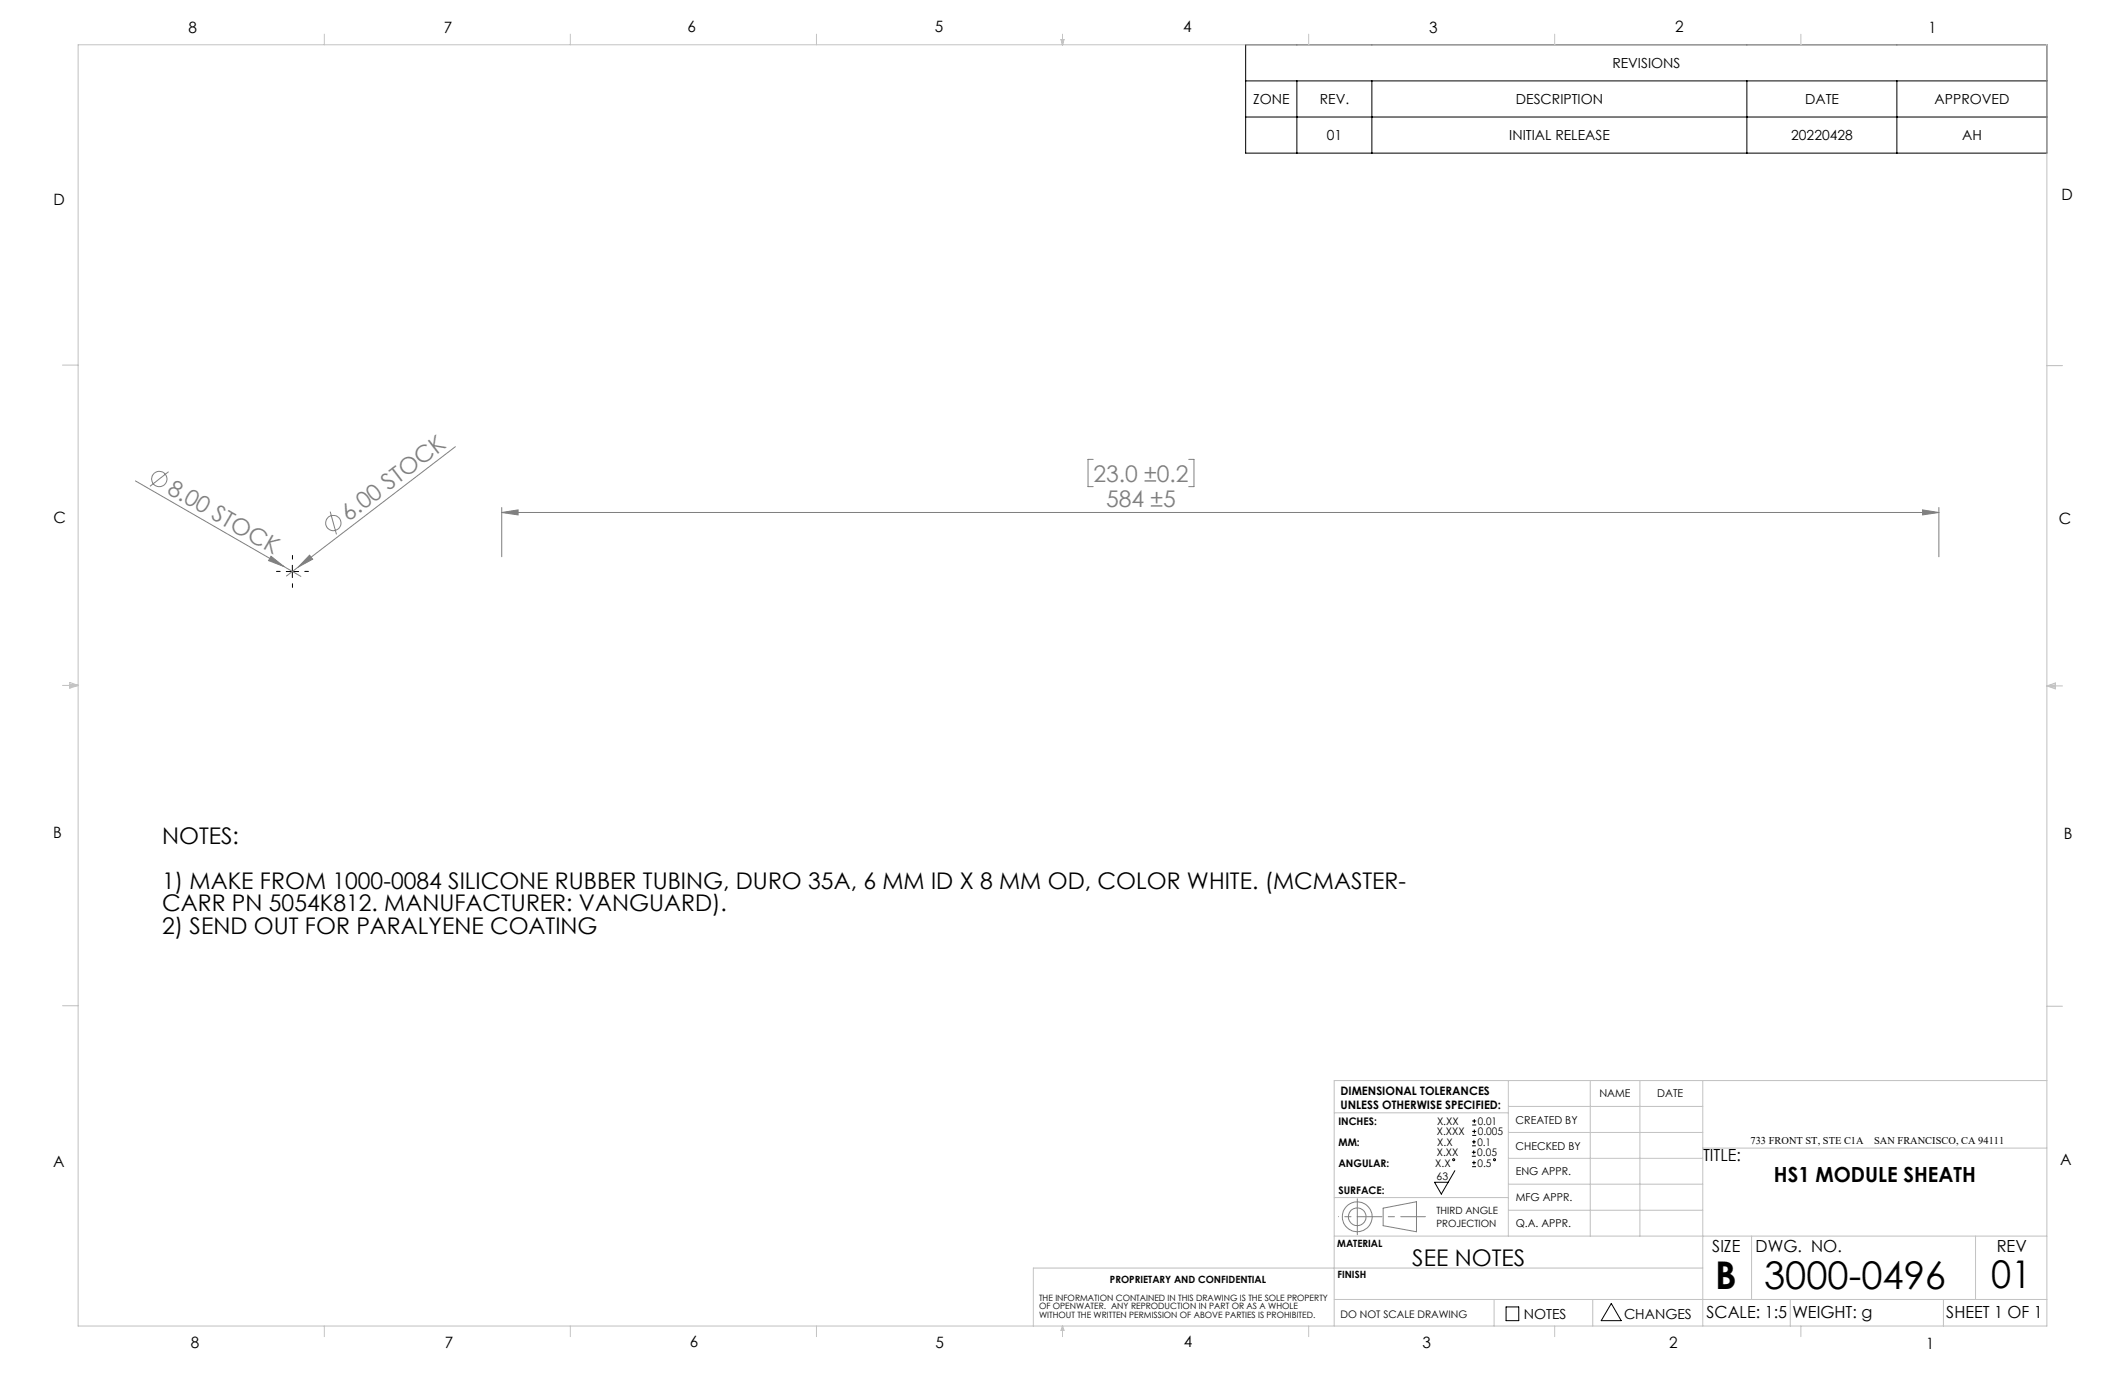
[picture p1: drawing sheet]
<svg xmlns="http://www.w3.org/2000/svg" width="432mm" height="279mm" viewBox="0 0 432 279" stroke-linecap="round" stroke-linejoin="round" font-family="sans-serif">
<g fill="none" stroke="#808080" stroke-width=".2">
<path d="M27.5 97.7l30.2 17.4M34.3 95.8l-3.8 3M92.5 90.8l-34.3 26.3M222.1 93.3h-1v5.6h1M241.5 93.3h1.1v5.6h-1.1M55.1 113l2.6 2.1-3.1-1.2zM57.7 115.1l3.4 2M62.9 112.8l.6 .8-2.9 1.6zM67.1 104l1.3 4.6M102 103.1v10M102 104.1h292M102 104.1l3.3-.5v1z"/>
<path d="M390.7 103.6l3.3 .5-3.3 .5zM394 103.1v10M281.1 245.5l6.7-1.3v6.1l-6.7-1.2z"/>
<circle cx="32.4" cy="97.3" r="1.55"/>
<circle cx="67.7" cy="106.3" r="1.56"/>
<circle cx="275.8" cy="247.3" r="1.8"/>
<circle cx="275.8" cy="247.3" r="3"/>
</g>
<g fill="none" stroke="#000" stroke-width=".2">
<path d="M253.1 9.1h162.8v22h-162.8zM253.1 16.4h162.8M263.5 16.4v14.7M278.8 16.4v14.7M355 16.4v14.7M385.4 16.4v14.7M253.1 23.8h162.8M58.2 116.1h2.5M59.4 114.9v2.5M295.6 237.9l-2.7 4.7-1.4-2.4h2.8M299.1 234.9h.8M299.1 234.1h.8"/>
<path d="M299.1 232.8h.8M299.1 232h.8M299.1 237.1h.8M299.1 236.3h.8M299.2 228.6h.8M299.2 227.8h.8M299.2 230.7h.8M299.2 229.9h.8M299.5 233.8v.8M299.5 231.6v.8M299.5 235.9v.8M299.6 227.4v.8"/>
<path d="M299.6 229.5v.8M306 265.6h2.6v2.8h-2.6zM327.4 264.9l2 3.5h-4z"/>
<circle cx="295.4" cy="235.7" r=".2"/>
<circle cx="303.7" cy="235.7" r=".2"/>
</g>
<path d="M56.9 116.1h-.7M59.4 113.6v-.7M59.4 118.6v.8M61.9 116.1h.8" fill="none" stroke="#000" stroke-width=".2" stroke-dasharray="15.2 1.3 1.3 1.3"/>
<path d="M275.8 247.2h13.8" fill="none" stroke="#808080" stroke-width=".2" stroke-dasharray="15.2 1.3 1.3 1.3" stroke-dashoffset="10.2"/>
<path d="M275.8 247.2v-3.6M275.8 247.2v3.7" fill="none" stroke="#808080" stroke-width=".2" stroke-dasharray="15.2 1.3 1.3 1.3"/>
<path d="M275.8 247.2h-3.8" fill="none" stroke="#808080" stroke-width=".2" stroke-dasharray="15.2 1.3 1.3 1.3" stroke-dashoffset="15.2"/>
<g fill="none" stroke="#c0c0c0" stroke-width=".2">
<path d="M15.9 9.1h400v260.4h-400zM65.9 6.9v2.2M115.9 6.9v2.2M165.9 6.9v2.2M215.6 8h.6l-.3 1.1zM215.7 8l.2 1.1M215.9 6.9v2.2M216 8l-.1 1.1M265.9 6.9v2.2M315.9 6.9v2.2M365.9 6.9v2.2M12.7 74.2h3.2"/>
<path d="M415.9 74.3h3.2M12.7 139.3h3.2M14.2 139.1l1.7 .2M14.2 138.7l1.7 .6-1.7 .5zM15.9 139.3l-1.7 .3M415.9 139.4h3.2M415.9 139.4l1.8-.6v1.2zM415.9 139.4l1.8 .3M417.7 139.2l-1.8 .2M12.7 204.4h3.2M306.5 219.6v31.6M323.1 219.6v31.6"/>
<path d="M333.2 219.6v31.6M346 219.6v49.9M415.9 204.5h3.2M415.9 219.6h-144.8v49.9M271.1 226.1h35.4M306.5 235.4h39.5M306.5 230.1h39.5M306.5 224.8h39.5M346 233.3h69.9M271.1 251.2h144.8M271.1 243.3h35.4M306.5 245.9h39.5"/>
<path d="M306.5 240.6h39.5M346 257.7h-136v11.8M355.9 251.2v12.9M401.4 251.2v12.9M65.9 269.5v2.1M115.9 269.5v2.1M165.9 269.5v2.1M215.9 269.5v2.1M215.9 269.5l.3 .8h-.6zM265.9 269.5v2.1M271.1 264.1h144.8M303.6 264.1v5.4"/>
<path d="M315.9 269.5v2.1M323.6 264.1v5.4M363.8 264.1v5.4M365.9 269.5v2.1M394.9 264.1v5.4"/>
</g>
<g fill="#808080">
<path d="M55.1 113l2.6 2.1-3.1-1.2z"/>
<path d="M62.9 112.8l.6 .8-2.9 1.6z"/>
<path d="M390.7 103.6l3.3 .5-3.3 .5zM102 104.1l3.3-.5v1z"/>
</g>
<g font-size="7.8">
<text x="348.5" y="261.9">B</text>
<text x="358.5" y="261.9">3000-0496</text>
<text x="404.6" y="261.8">01</text>
</g>
<g font-size="4.7" fill="#808080">
<text x="33.8" y="100.1" transform="rotate(30 33.8 100.1)">8.00 STOCK</text>
<text x="222.2" y="97.9">23.0 ±0.2</text>
<text x="70.8" y="106.1" transform="rotate(-37 70.8 106.1)">6.00 STOCK</text>
<text x="224.8" y="103.1">584 ±5</text>
</g>
<g font-size="4.7">
<text x="32.9" y="171.6">NOTES:</text>
<text x="32.9" y="180.6">1) MAKE FROM 1000-0084 SILICONE RUBBER TUBING, DURO 35A, 6 MM ID X 8 MM OD, COLOR WHITE. (MCMASTER-</text>
<text x="32.9" y="185.2">CARR PN 5054K812. MANUFACTURER: VANGUARD).</text>
<text x="32.9" y="189.7">2) SEND OUT FOR PARALYENE COATING</text>
<text x="287" y="257.2">SEE NOTES</text>
</g>
<text font-size="4.2" x="360.5" y="240.3">HS1 MODULE SHEATH</text>
<g font-size="3.4">
<text x="346.1" y="235.9">TITLE:</text>
<text x="347.9" y="254.3">SIZE</text>
<text x="356.7" y="254.4">DWG. NO.</text>
<text x="405.7" y="254.5">REV</text>
<text x="346.8" y="267.9">SCALE: 1:5</text>
<text x="364.2" y="267.9">WEIGHT: g</text>
<text x="395.5" y="267.9">SHEET 1 OF 1</text>
</g>
<g font-size="3.2">
<text x="38.3" y="6.7">8</text>
<text x="90.2" y="6.7">7</text>
<text x="139.7" y="6.5">6</text>
<text x="190" y="6.5">5</text>
<text x="240.4" y="6.5">4</text>
<text x="290.4" y="6.7">3</text>
<text x="340.4" y="6.5">2</text>
<text x="391.9" y="6.7">1</text>
<text x="10.9" y="41.6">D</text>
<text x="418.9" y="40.7">D</text>
<text x="10.9" y="106.3">C</text>
<text x="418.4" y="106.4">C</text>
<text x="10.8" y="170.2">B</text>
<text x="419.4" y="170.6">B</text>
<text x="10.8" y="237.2">A</text>
<text x="418.6" y="236.8">A</text>
<text x="38.8" y="273.8">8</text>
<text x="90.4" y="273.8">7</text>
<text x="140.2" y="273.8">6</text>
<text x="190.1" y="273.9">5</text>
<text x="240.5" y="273.8">4</text>
<text x="289" y="273.9">3</text>
<text x="339.1" y="273.8">2</text>
<text x="391.4" y="274.1">1</text>
</g>
<g font-size="2.8">
<text x="327.6" y="13.8">REVISIONS</text>
<text x="254.6" y="21.2">ZONE</text>
<text x="268.2" y="21.2">REV.</text>
<text x="308" y="21.2">DESCRIPTION</text>
<text x="366.8" y="21.2">DATE</text>
<text x="393.1" y="21.2">APPROVED</text>
<text x="269.6" y="28.5">01</text>
<text x="306.7" y="28.5">INITIAL RELEASE</text>
<text x="364" y="28.5">20220428</text>
<text x="398.7" y="28.5">AH</text>
<text x="309.6" y="268">NOTES</text>
<text x="330" y="268">CHANGES</text>
</g>
<g font-size="2.4">
<text x="272.4" y="222.5">DIMENSIONAL TOLERANCES</text>
<text x="272.4" y="225.3">UNLESS OTHERWISE SPECIFIED:</text>
</g>
<g font-size="2.2">
<text x="325" y="222.9">NAME</text>
<text x="336.8" y="222.9">DATE</text>
<text x="308" y="233.6">CHECKED BY</text>
<text x="308" y="228.4">CREATED BY</text>
<text x="308" y="238.8">ENG APPR.</text>
<text x="308" y="244">MFG APPR.</text>
<text x="308" y="249.3">Q.A. APPR.</text>
</g>
<g font-size="2.1">
<text x="272" y="228.6">INCHES:</text>
<text x="272" y="232.8">MM:</text>
<text x="292" y="230.7">X.XXX</text>
<text x="292" y="228.6">X.XX</text>
<text x="292.1" y="232.8">X.X</text>
<text x="300.2" y="232.8">0.1</text>
<text x="300.3" y="228.6">0.01</text>
<text x="300.3" y="230.7">0.005</text>
<text x="355.7" y="232.4">733 FRONT ST, STE C1A</text>
<text x="380.8" y="232.4">SAN FRANCISCO, CA 94111</text>
<text x="272" y="237">ANGULAR:</text>
<text x="291.6" y="237">X.X</text>
<text x="291.9" y="239.8">63</text>
<text x="292" y="234.9">X.XX</text>
<text x="300.2" y="234.9">0.05</text>
<text x="300.2" y="237">0.5</text>
<text x="272" y="242.6">SURFACE:</text>
<text x="272.4" y="267.8">DO NOT SCALE DRAWING</text>
</g>
<g font-size="2">
<text x="291.9" y="246.8">THIRD ANGLE</text>
<text x="291.9" y="249.3">PROJECTION</text>
<text x="271.7" y="253.4">MATERIAL</text>
<text x="225.5" y="260.6">PROPRIETARY AND CONFIDENTIAL</text>
<text x="271.8" y="259.7">FINISH</text>
</g>
<g font-size="1.8">
<text x="211.1" y="264.3">THE INFORMATION CONTAINED IN THIS DRAWING IS THE SOLE PROPERTY</text>
<text x="211.1" y="266.1">OF OPENWATER. ANY REPRODUCTION IN PART OR AS A WHOLE</text>
<text x="211.1" y="267.8">WITHOUT THE WRITTEN PERMISSION OF ABOVE PARTIES IS PROHIBITED.</text>
</g>
</svg>
